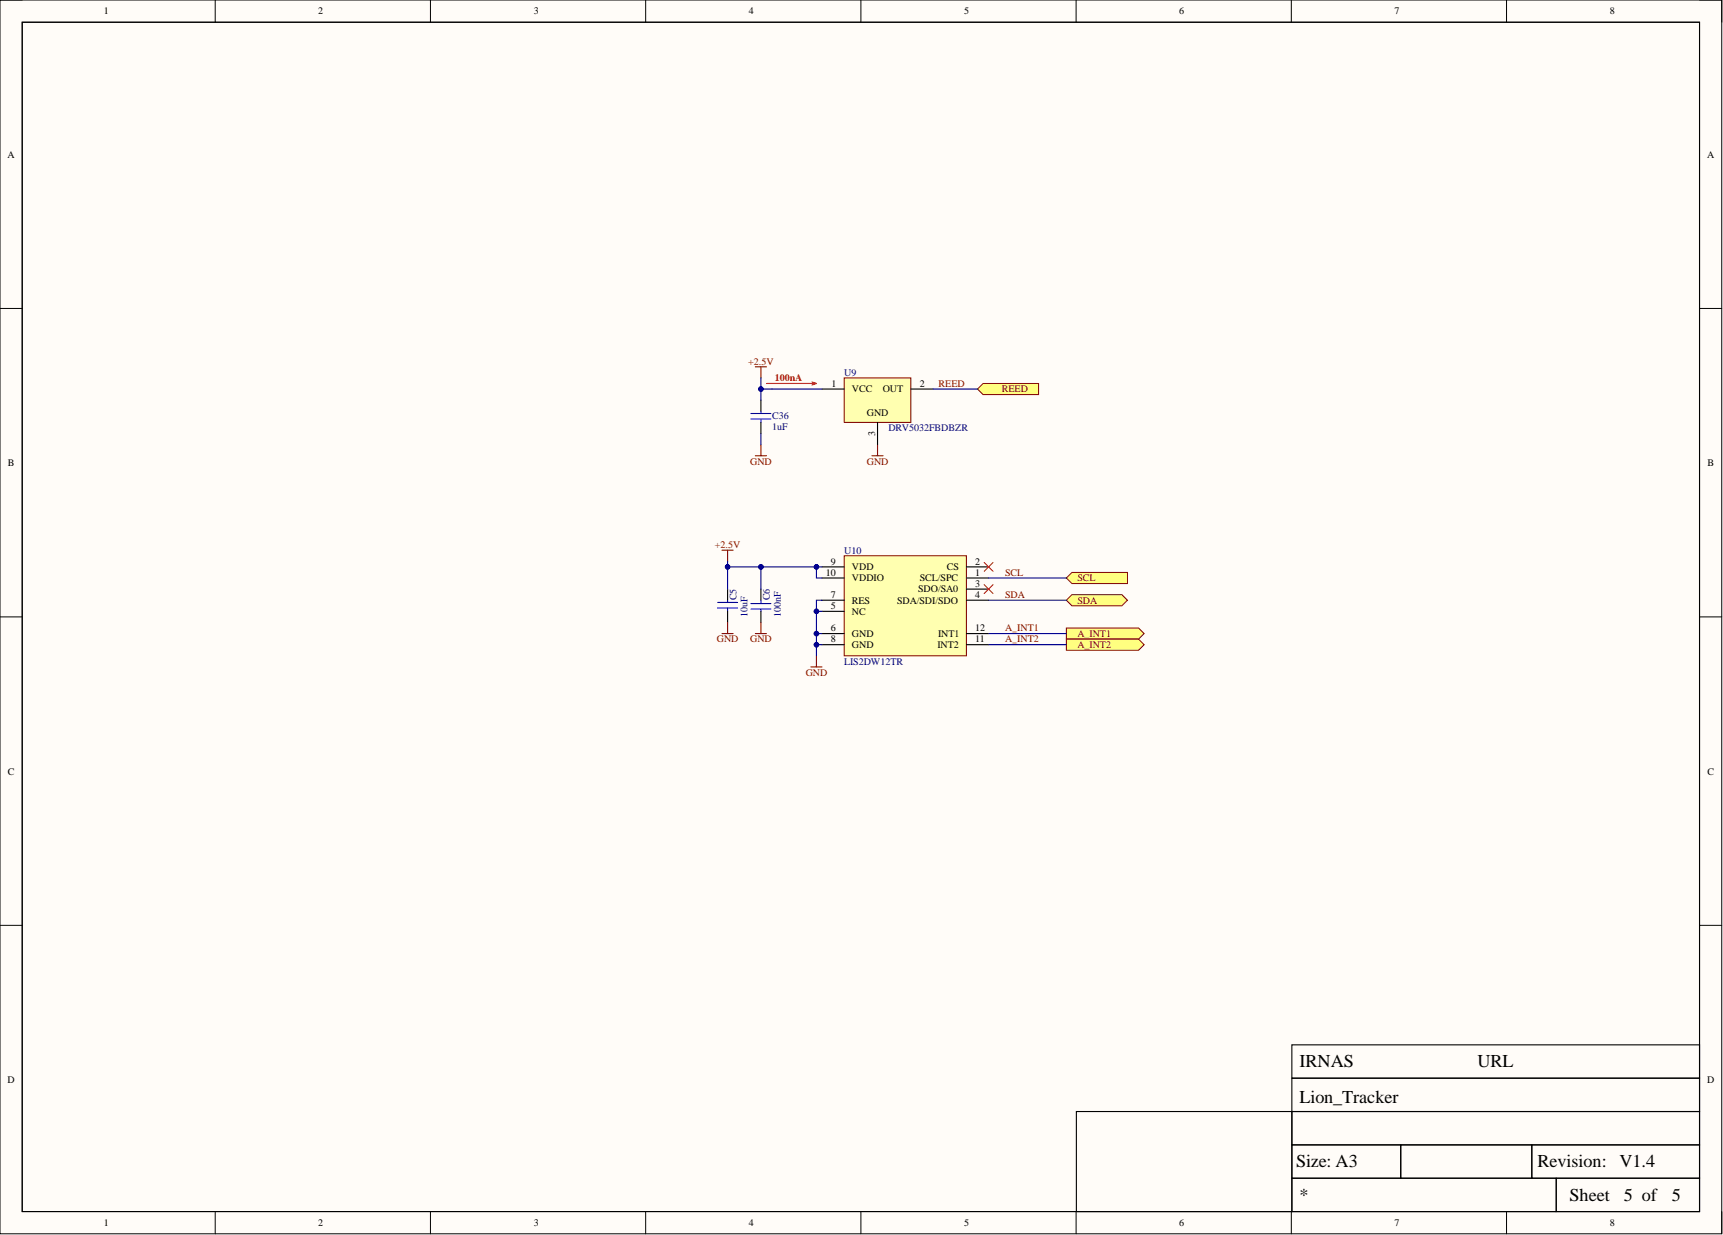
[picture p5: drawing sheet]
<svg xmlns="http://www.w3.org/2000/svg" width="393mm" height="282mm" viewBox="0 0 393 282" stroke-linecap="round" stroke-linejoin="round" font-family="sans-serif">
<path d="M0 0h393.1v281.6h-393.1z" fill-rule="evenodd" fill="#fffcf8"/>
<path d="M0 0h393.1v281.6h-393.1z" fill="none" stroke="#000" stroke-width=".23"/>
<path d="M5.1 5.1h382.9v271.4h-382.9z" fill-rule="evenodd" fill="#fffcf8"/>
<g fill="none" stroke="#000" stroke-width=".23">
<path d="M0 0h5.1M5.1 5.1h382.9v271.4h-382.9zM49.1 0v5.1M98.3 0v5.1M147.4 0v5.1M196.5 0v5.1M245.7 0v5.1M294.8 0v5.1M343.9 0v5.1M388 0h5.1v5.1M0 70.4h5.1M388 70.4h5.1"/>
<path d="M0 140.8h5.1M388 140.8h5.1M0 211.2h5.1M388 211.2h5.1M49.1 276.5v5.1M98.3 276.5v5.1M147.4 276.5v5.1M196.5 276.5v5.1M245.7 276.5v5.1M294.8 276.5v5.1M343.9 276.5v5.1M393.1 276.5v5.1"/>
</g>
<path d="M5.1 5.1h382.9v271.4h-382.9zM294.9 238.5h93.1v7.6h-93.1zM245.7 253.7h49.2v22.8h-49.2zM294.9 253.7h93.1v7.6h-93.1zM294.9 246.1h93.1v7.6h-93.1zM294.9 261.3h24.9v7.6h-24.9zM294.9 268.9h60.4v7.6h-60.4zM319.8 261.3h29.9v7.6h-29.9zM349.7 261.3h38.3v7.6h-38.3zM355.3 268.9h32.7v7.6h-32.7z" fill="none" stroke="#000" stroke-width=".25"/>
<path d="M199.1 104h2.5M200.3 101.5v2.5" fill="none" stroke="#800000" stroke-width=".25"/>
<path d="M224.4 87.5h12.7v2.6h-12.7l-1.2-1.3z" fill-rule="evenodd" fill="#ffff80"/>
<path d="M224.4 87.5h12.7v2.6h-12.7l-1.2-1.3z" fill="none" stroke="#800000" stroke-width=".23"/>
<path d="M192.7 86.3h15.2v10.1h-15.2z" fill-rule="evenodd" fill="#ffffb0"/>
<path d="M192.7 86.3h15.2v10.1h-15.2z" fill="none" stroke="#800000" stroke-width=".23"/>
<path d="M173.7 91.3v2.6M173.7 96.4v2.5M187.7 88.8h5M200.3 96.4v5.1M207.9 88.8h5.1" fill="none" stroke="#000" stroke-width=".25"/>
<path d="M171.4 95.6h4.6M171.4 94.4h4.6M173.7 93.9v.5M173.7 95.6v.8" fill="none" stroke="#00f" stroke-width=".25"/>
<path d="M172.4 83.7h2.6M173.7 83.7v2.6M172.4 104h2.6M173.7 101.5v2.5" fill="none" stroke="#800000" stroke-width=".25"/>
<path d="M173.7 88.8h2.5M213 88.8h10.2" fill="none" stroke="#000080" stroke-width=".25"/>
<circle cx="173.7" cy="88.8" r=".51" fill="#000080"/>
<circle cx="173.7" cy="88.8" r=".51" fill="none" stroke="#000080" stroke-width=".23"/>
<path d="M173.7 86.3v5M173.7 98.9v2.6M176.2 88.8h11.5" fill="none" stroke="#000080" stroke-width=".25"/>
<circle cx="173.7" cy="88.8" r=".51" fill="#000080"/>
<circle cx="173.7" cy="88.8" r=".51" fill="none" stroke="#000080" stroke-width=".23"/>
<path d="M175 87.5h11.4M185.4 87.2l1 .3M186.4 87.5l-1 .4" fill="none" stroke="#f00" stroke-width=".25"/>
<path d="M192.7 126.8h27.9v22.9h-27.9z" fill-rule="evenodd" fill="#ffffb0"/>
<path d="M192.7 126.8h27.9v22.9h-27.9z" fill="none" stroke="#800000" stroke-width=".23"/>
<path d="M187.7 131.9h5M187.7 129.4h5M187.7 137h5M187.7 139.5h5M220.6 131.9h5.1M220.6 129.4h5.1M220.6 134.5h5.1M220.6 137h5.1M187.7 147.1h5M187.7 144.6h5M220.6 147.1h5.1M220.6 144.6h5.1" fill="none" stroke="#000" stroke-width=".25"/>
<path d="M185.1 152.2h2.6M186.4 149.7v2.5" fill="none" stroke="#800000" stroke-width=".25"/>
<path d="M244.7 130.7h12.7v2.5h-12.7l-1.3-1.3z" fill-rule="evenodd" fill="#ffff80"/>
<path d="M244.7 130.7h12.7v2.5h-12.7l-1.3-1.3z" fill="none" stroke="#800000" stroke-width=".23"/>
<path d="M244.7 135.7h11.4l1.3 1.3-1.3 1.3h-11.4l-1.3-1.3z" fill-rule="evenodd" fill="#ffff80"/>
<path d="M244.7 135.7h11.4l1.3 1.3-1.3 1.3h-11.4l-1.3-1.3z" fill="none" stroke="#800000" stroke-width=".23"/>
<path d="M243.4 143.3h16.5l1.3 1.3-1.3 1.3h-16.5z" fill-rule="evenodd" fill="#ffff80"/>
<path d="M243.4 143.3h16.5l1.3 1.3-1.3 1.3h-16.5z" fill="none" stroke="#800000" stroke-width=".23"/>
<path d="M243.4 145.9h16.5l1.3 1.2-1.3 1.3h-16.5z" fill-rule="evenodd" fill="#ffff80"/>
<path d="M243.4 145.9h16.5l1.3 1.2-1.3 1.3h-16.5z" fill="none" stroke="#800000" stroke-width=".23"/>
<path d="M163.8 138.8h4.6M163.8 137.5h4.6M166.1 137v.5M166.1 138.8v.7M171.4 137.8h4.6M171.4 139h4.6M173.7 137v.8M173.7 139v.5" fill="none" stroke="#00f" stroke-width=".25"/>
<path d="M166.1 134.5v2.5M166.1 139.5v2.6M173.7 134.5v2.5M173.7 139.5v2.6" fill="none" stroke="#000" stroke-width=".25"/>
<path d="M164.8 125.6h2.6M166.1 125.6v2.5M164.8 144.6h2.6M166.1 142.1v2.5M172.4 144.6h2.6M173.7 142.1v2.5" fill="none" stroke="#800000" stroke-width=".25"/>
<path d="M224.7 128.4l2 2M224.7 133.4l2 2.1M226.7 128.4l-2 2M226.7 133.4l-2 2.1" fill="none" stroke="#f00" stroke-width=".23"/>
<path d="M187.7 147.1h-1.3v2.6" fill="none" stroke="#000080" stroke-width=".25"/>
<circle cx="186.4" cy="147.1" r=".51" fill="#000080"/>
<circle cx="186.4" cy="147.1" r=".51" fill="none" stroke="#000080" stroke-width=".23"/>
<path d="M187.7 144.6h-1.3v2.5" fill="none" stroke="#000080" stroke-width=".25"/>
<circle cx="186.4" cy="144.6" r=".51" fill="#000080"/>
<circle cx="186.4" cy="144.6" r=".51" fill="none" stroke="#000080" stroke-width=".23"/>
<circle cx="186.4" cy="147.1" r=".51" fill="#000080"/>
<circle cx="186.4" cy="147.1" r=".51" fill="none" stroke="#000080" stroke-width=".23"/>
<path d="M187.7 139.5h-1.3v5.1" fill="none" stroke="#000080" stroke-width=".25"/>
<circle cx="186.4" cy="139.5" r=".51" fill="#000080"/>
<circle cx="186.4" cy="139.5" r=".51" fill="none" stroke="#000080" stroke-width=".23"/>
<circle cx="186.4" cy="144.6" r=".51" fill="#000080"/>
<circle cx="186.4" cy="144.6" r=".51" fill="none" stroke="#000080" stroke-width=".23"/>
<path d="M187.7 137h-1.3v2.5" fill="none" stroke="#000080" stroke-width=".25"/>
<circle cx="186.4" cy="139.5" r=".51" fill="#000080"/>
<circle cx="186.4" cy="139.5" r=".51" fill="none" stroke="#000080" stroke-width=".23"/>
<path d="M187.7 129.4h-1.3v2.5h1.3M225.7 137h17.7M225.7 131.9h17.7M225.7 147.1h17.7M225.7 144.6h17.7" fill="none" stroke="#000080" stroke-width=".25"/>
<circle cx="186.4" cy="129.4" r=".51" fill="#000080"/>
<circle cx="186.4" cy="129.4" r=".51" fill="none" stroke="#000080" stroke-width=".23"/>
<path d="M166.1 128.1v1.3h20.3" fill="none" stroke="#000080" stroke-width=".25"/>
<circle cx="186.4" cy="129.4" r=".51" fill="#000080"/>
<circle cx="186.4" cy="129.4" r=".51" fill="none" stroke="#000080" stroke-width=".23"/>
<circle cx="173.7" cy="129.4" r=".51" fill="#000080"/>
<circle cx="173.7" cy="129.4" r=".51" fill="none" stroke="#000080" stroke-width=".23"/>
<circle cx="166.1" cy="129.4" r=".51" fill="#000080"/>
<circle cx="166.1" cy="129.4" r=".51" fill="none" stroke="#000080" stroke-width=".23"/>
<path d="M173.7 129.4v5.1" fill="none" stroke="#000080" stroke-width=".25"/>
<circle cx="173.7" cy="129.4" r=".51" fill="#000080"/>
<circle cx="173.7" cy="129.4" r=".51" fill="none" stroke="#000080" stroke-width=".23"/>
<path d="M166.1 129.4v5.1" fill="none" stroke="#000080" stroke-width=".25"/>
<circle cx="166.1" cy="129.4" r=".51" fill="#000080"/>
<circle cx="166.1" cy="129.4" r=".51" fill="none" stroke="#000080" stroke-width=".23"/>
<g font-size="4.1">
<text x="296.7" y="243.4">IRNAS</text>
<text x="337.3" y="243.4">URL</text>
<text x="296.7" y="251.8">Lion_Tracker</text>
<text x="295.9" y="266.2">Size: A3</text>
<text x="351" y="266.2">Revision:</text>
<text x="369.7" y="266.2">V1.4</text>
<text x="296.7" y="274.1">*</text>
<text x="358.3" y="274.1">Sheet</text>
<text x="370.7" y="274.1">5 of</text>
<text x="381.7" y="274.1">5</text>
</g>
<g font-size="2.3">
<text x="23.7" y="3.3">1</text>
<text x="72.7" y="3.3">2</text>
<text x="121.9" y="3.3">3</text>
<text x="170.9" y="3.3">4</text>
<text x="220.1" y="3.3">5</text>
<text x="269.2" y="3.3">6</text>
<text x="318.3" y="3.3">7</text>
<text x="367.5" y="3.3">8</text>
<text x="1.7" y="36">A</text>
<text x="389.7" y="36">A</text>
<text x="189.9" y="88.3">1</text>
<text x="194.5" y="89.6">VCC</text>
<text x="201.5" y="89.6">OUT</text>
<text x="210" y="88.3">2</text>
<text x="197.9" y="94.9">GND</text>
<text x="199.8" y="99.4" transform="rotate(-90 199.8 99.4)">3</text>
<text x="1.8" y="106.4">B</text>
<text x="389.8" y="106.4">B</text>
<text x="188.5" y="131.4">10</text>
<text x="189.6" y="128.9">9</text>
<text x="194.5" y="130.1">VDD</text>
<text x="216.2" y="130.1">CS</text>
<text x="222.7" y="131.4">1</text>
<text x="222.7" y="128.9">2</text>
<text x="189.6" y="136.5">7</text>
<text x="194.5" y="137.8">RES</text>
<text x="194.5" y="132.7">VDDIO</text>
<text x="204.8" y="137.8">SDA/SDI/SDO</text>
<text x="209.6" y="135.2">SDO/SA0</text>
<text x="210" y="132.7">SCL/SPC</text>
<text x="222.7" y="133.9">3</text>
<text x="222.7" y="136.5">4</text>
<text x="189.7" y="139">5</text>
<text x="194.5" y="140.3">NC</text>
<text x="189.6" y="144.1">6</text>
<text x="189.7" y="146.6">8</text>
<text x="194.5" y="145.4">GND</text>
<text x="194.5" y="147.9">GND</text>
<text x="214" y="147.9">INT2</text>
<text x="214.2" y="145.4">INT1</text>
<text x="222.7" y="146.6">11</text>
<text x="222.7" y="144.1">12</text>
<text x="1.8" y="176.8">C</text>
<text x="389.8" y="176.8">C</text>
<text x="1.7" y="247.2">D</text>
<text x="389.7" y="247.2">D</text>
<text x="23.7" y="279.8">1</text>
<text x="72.7" y="279.8">2</text>
<text x="121.9" y="279.8">3</text>
<text x="170.9" y="279.8">4</text>
<text x="220.1" y="279.8">5</text>
<text x="269.2" y="279.8">6</text>
<text x="318.3" y="279.8">7</text>
<text x="367.5" y="279.8">8</text>
</g>
<g font-size="2.3" fill="#800000">
<text x="170.8" y="83.2">+2.5V</text>
<text x="214.3" y="88.3">REED</text>
<text x="228.7" y="89.6">REED</text>
<text x="171.3" y="106">GND</text>
<text x="197.9" y="106">GND</text>
<text x="163.2" y="125.1">+2.5V</text>
<text x="229.5" y="131.4">SCL</text>
<text x="229.5" y="136.5">SDA</text>
<text x="246" y="132.7">SCL</text>
<text x="246" y="137.8">SDA</text>
<text x="163.6" y="146.6">GND</text>
<text x="171.3" y="146.6">GND</text>
<text x="229.5" y="144.1">A_INT1</text>
<text x="229.5" y="146.6">A_INT2</text>
<text x="246" y="145.4">A_INT1</text>
<text x="246" y="147.9">A_INT2</text>
<text x="183.9" y="154.2">GND</text>
</g>
<text font-size="2.3" fill="#f00" x="176.9" y="87">100nA</text>
<g font-size="2.3" fill="#000080">
<text x="192.7" y="85.7">U9</text>
<text x="176.2" y="95.6">C36</text>
<text x="176.2" y="98.2">1uF</text>
<text x="202.9" y="98.4">DRV5032FBDBZR</text>
<text x="192.7" y="126.3">U10</text>
<text x="168.1" y="137" transform="rotate(-90 168.1 137)">C5</text>
<text x="175.7" y="137" transform="rotate(-90 175.7 137)">C6</text>
<text x="170.7" y="140.8" transform="rotate(-90 170.7 140.8)">10uF</text>
<text x="178.3" y="140.8" transform="rotate(-90 178.3 140.8)">100nF</text>
<text x="192.7" y="151.7">LIS2DW12TR</text>
</g>
</svg>
